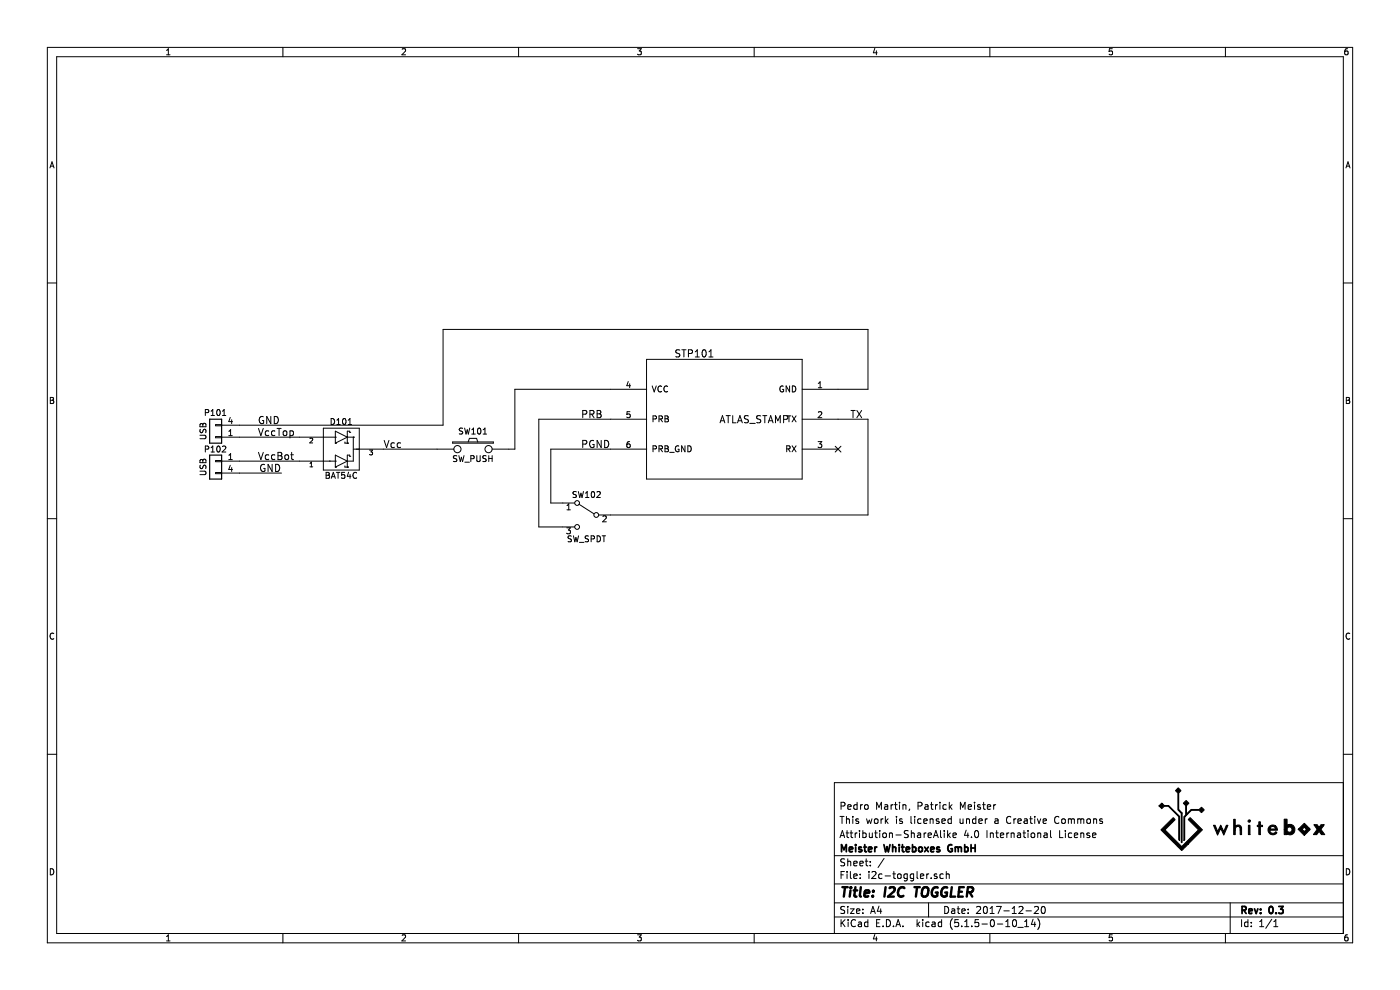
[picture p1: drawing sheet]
EESchema Schematic File Version 4
EELAYER 30 0
EELAYER END
$Descr A4 11693 8268
encoding utf-8
Sheet 1 1
Title "I2C TOGGLER"
Date "2017-12-20"
Rev "0.3"
Comp "Meister Whiteboxes GmbH"
Comment1 "Attribution-ShareAlike 4.0 International License"
Comment2 "This work is licensed under a Creative Commons "
Comment3 "Pedro Martin, Patrick Meister"
Comment4 ""
$EndDescr
$Comp
L i2c-toggler:ATLAS_STAMP STP101
U 1 1
P 6050 3500
F 0 "STP101" V 5500 3250 60  0000 C CNN
F 1 "ATLAS_STAMP" V 6050 3750 60  0000 C CNN
F 2 "i2c-toggler:WL-EZO-13380" H 6050 4500 60  0001 C CNN
F 3 "" H 6050 4500 60  0000 C CNN
	1    6050 3500
	0    1    1    0   
$EndComp
Wire Wire Line
	2000 3550 3700 3550
Wire Wire Line
	3700 3550 3700 2750
Wire Wire Line
	3700 2750 7250 2750
Wire Wire Line
	7250 2750 7250 3250
Wire Wire Line
	7250 3250 7000 3250
$Comp
L i2c-toggler:SW_PUSH SW101
U 1 1
P 3950 3750
F 0 "SW101" H 3950 3900 50  0000 C CNN
F 1 "SW_PUSH" H 3950 3670 50  0000 C CNN
F 2 "i2c-toggler:WL-WE434123043816" H 3950 3750 60  0001 C CNN
F 3 "" H 3950 3750 60  0000 C CNN
	1    3950 3750
	1    0    0    -1  
$EndComp
Wire Wire Line
	4250 3750 4300 3750
Wire Wire Line
	4300 3750 4300 3250
Wire Wire Line
	4300 3250 5100 3250
NoConn ~ 7000 3750
Wire Wire Line
	7000 3500 7250 3500
Wire Wire Line
	7250 3500 7250 4300
Wire Wire Line
	7250 4300 5100 4300
$Comp
L i2c-toggler:SW_SPDT SW102
U 1 1
P 4900 4300
F 0 "SW102" H 4900 4470 50  0000 C CNN
F 1 "SW_SPDT" H 4900 4100 50  0000 C CNN
F 2 "i2c-toggler:WL-JS202011JCQN" H 4900 4300 50  0001 C CNN
F 3 "" H 4900 4300 50  0001 C CNN
	1    4900 4300
	-1   0    0    -1  
$EndComp
Wire Wire Line
	4700 4200 4600 4200
Wire Wire Line
	4600 4200 4600 3750
Wire Wire Line
	4600 3750 5100 3750
Wire Wire Line
	4700 4400 4500 4400
Wire Wire Line
	4500 4400 4500 3500
Wire Wire Line
	4500 3500 5100 3500
Text Label 2150 3550 0    60   ~ 0
GND
Text Label 3200 3750 0    60   ~ 0
Vcc
Wire Wire Line
	2000 3650 2500 3650
Wire Wire Line
	3200 3750 3650 3750
Wire Wire Line
	2000 3850 2500 3850
Wire Wire Line
	2000 3950 2350 3950
Text Label 2350 3950 2    60   ~ 0
GND
Text Label 2150 3650 0    60   ~ 0
VccTop
Text Label 2150 3850 0    60   ~ 0
VccBot
$Comp
L i2c-toggler:BAT54C D101
U 1 1
P 2850 3750
F 0 "D101" H 2850 3525 50  0000 C CNN
F 1 "BAT54C" H 2850 3975 50  0000 C CNN
F 2 "i2c-toggler:WL-SOT23-3" H 2850 3750 60  0001 C CNN
F 3 "" H 2850 3750 60  0000 C CNN
	1    2850 3750
	1    0    0    1   
$EndComp
Text Label 7100 3500 0    60   ~ 0
TX
Text Label 4850 3500 0    60   ~ 0
PRB
Text Label 4850 3750 0    60   ~ 0
PGND
$Comp
L i2c-toggler:Conn_01x02 P101
U 1 1
P 1800 3650
F 0 "P101" H 1800 3450 50  0000 C CNN
F 1 "USB" V 1900 3600 50  0000 C CNN
F 2 "i2c-toggler:WL-usb-A-TOP" H 1800 3650 50  0001 C CNN
F 3 "" H 1800 3650 50  0001 C CNN
	1    1800 3650
	-1   0    0    1   
$EndComp
$Comp
L i2c-toggler:Conn_01x02 P102
U 1 1
P 1800 3850
F 0 "P102" H 1800 3950 50  0000 C CNN
F 1 "USB" V 1900 3800 50  0000 C CNN
F 2 "i2c-toggler:WL-usb-A-BOT" H 1800 3850 50  0001 C CNN
F 3 "" H 1800 3850 50  0001 C CNN
	1    1800 3850
	-1   0    0    -1  
$EndComp
$EndSCHEMATC
